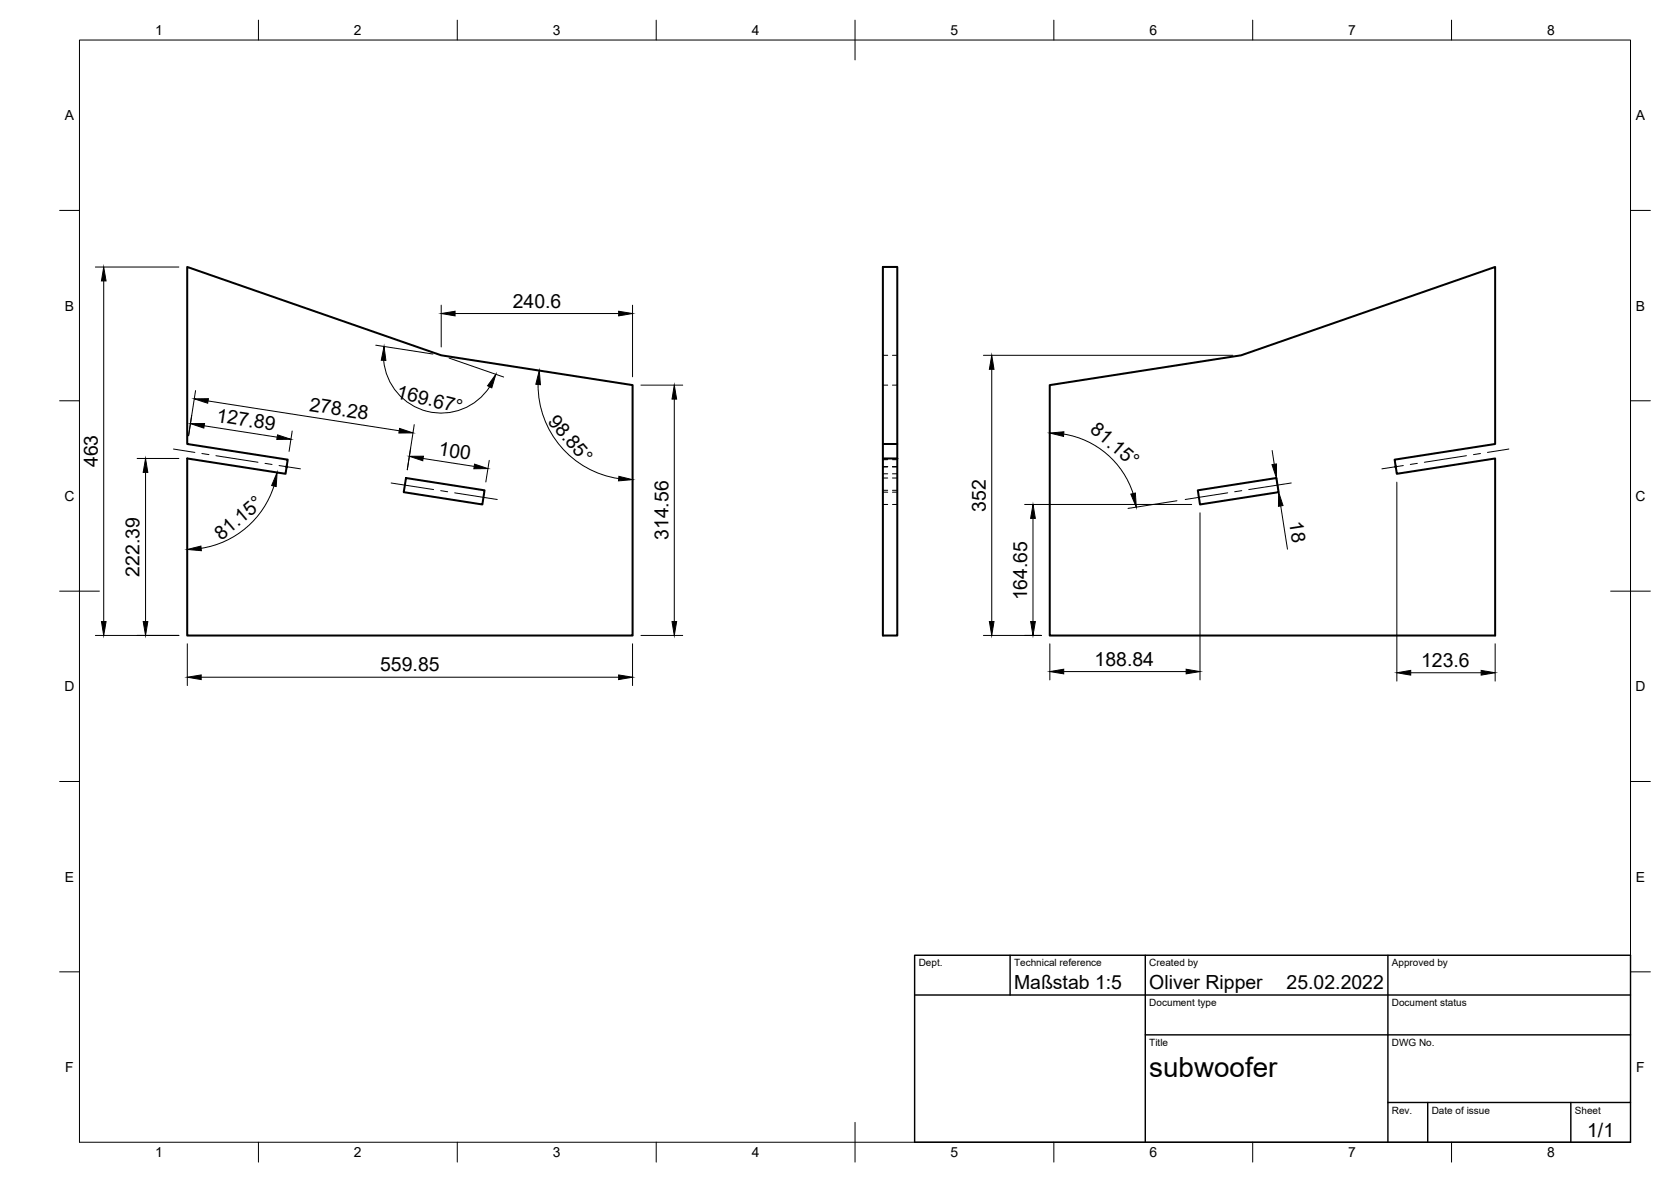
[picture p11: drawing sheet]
<svg xmlns="http://www.w3.org/2000/svg" width="420mm" height="297mm" viewBox="0 0 420 297" stroke-linecap="round" stroke-linejoin="round" font-family="sans-serif">
<!-- layer: Sichtbar -->
<path d="M47.1 67.1l63.8 22.2 48.2 7.5v62.9h-112v-44.5l24.7 3.9 .5-3.6-25.2-3.9zM263.9 96.8l48.2-7.5 63.8-22.2v44.5l-25.2 3.9 .5 3.6 24.7-3.9v44.5h-112zM222 111.6h3.6v3.6M222 115.2h3.6M225.6 111.6v-44.5h-3.6v92.6h3.6v-44.5M102.1 120.1l19.7 3.1-.5 3.6-19.8-3.1zM301.2 123.2l19.7-3.1 .6 3.6-19.8 3.1z" fill="none" stroke="#000" stroke-width=".51"/>
<g fill="#000" stroke="#000" stroke-width=".25">
<circle cx="72.1" cy="117.3" r=".24"/>
<circle cx="350.9" cy="117.3" r=".24"/>
</g>
<!-- layer: Verdeckt -->
<g fill="none" stroke="#000" stroke-width=".25">
<path d="M222 89.3h1.2M222 96.8h1.2M224.4 89.3h1.2M224.4 96.8h1.2M222 119.1h1.2M222 117.3h1.2M222 115.5h1.2M224.4 119.1h1.2M224.4 117.3h1.2M224.4 115.5h1.2M222 123.7h1.2M222 126.8h1.2"/>
<path d="M222 123.2h1.2M222 120.1h1.2M224.4 123.7h1.2M224.4 126.8h1.2M224.4 123.2h1.2M224.4 120.1h1.2M222 159.7h1.2M224.4 159.7h1.2"/>
</g>
<!-- layer: Border -->
<g fill="none" stroke="#000" stroke-width=".25">
<path d="M20 10.1h390v276.9h-390zM65 5.1v5M115 5.1v5M165 5.1v5M215 5.1v10M265 5.1v5M315 5.1v5M365 5.1v5M15 52.9h5M410 52.9h5M15 100.7h5M410 100.7h5"/>
<path d="M15 148.6h10M405 148.6h10M15 196.4h5M410 196.4h5M15 244.2h5M410 244.2h5M65 287v5M115 287v5M165 287v5M215 282.1v9.9M265 287v5M315 287v5"/>
<path d="M365 287v5"/>
</g>
<!-- layer: TitleBlock -->
<path d="M230 240.1h180v46.9h-180zM230 250h180M254 240.1v9.9M288 240.1v46.9M349 240.1v46.9M288 260.1h122M349 277.1h61M359 277.1v9.9M395 277.1v9.9" fill="none" stroke="#000" stroke-width=".36"/>
<!-- layer: Dimensions -->
<g fill="none" stroke="#000" stroke-width=".25">
<path d="M24 67.1h21M26.1 70.6v85.6M110.9 76.7v10.5M114.4 78.8h41.2M159 76.7v18M49.2 98.2l-1.8 11.3M94.5 86.7l14.4 2.3M96.5 90.5a14.5 14.5 0 0 0 10.9 12.9 14.5 14.5 0 0 0 15.7-6.2M112.9 90l13.7 4.7M135.3 96.6a23.8 23.8 0 0 0 20.3 23.7M161.2 96.8h10.5M247.3 89.3h62.7"/>
<path d="M249.4 92.8v63.4M34.5 115.2h10.5M36.6 118.7v37.5M51.4 107l18.3 2.9M52.3 100.8l48.1 7.5M73.5 108.3l-.8 5.1M104.2 106.7l-1.8 11.4M106.4 115.2l12.8 2M123 115.7l-.8 5.4M169.5 100.3v55.9M267.5 109.1a22 22 0 0 1 17.4 14.9M319.9 113.2l.5 3.5"/>
<path d="M68.9 122.1a22.8 22.8 0 0 1-18.3 15.7M257.6 126.8h42M259.7 130.3v25.9M295.9 125.8l-12.3 2M301.7 128.9v42M321 120.1l.5 3.6M322 127.2l1.7 10.8M351.2 121.2v50M24 159.7h21M161.2 159.7h10.5M247.3 159.7h14.6M47.1 161.8v10.5"/>
<path d="M50.6 170.2h105M159 161.8v10.5M264 161.8v9.1M267.5 168.8h30.7M354.7 169.1h17.7M375.9 161.8v9.4"/>
</g>
<g fill="#000" stroke="#000" stroke-width=".25">
<path d="M26.1 67.1l.6 3.5h-1.2zM110.9 78.8l3.5-.6v1.2zM155.6 78.2l3.4 .6-3.4 .6zM96.6 87.1l.4 3.5-1.1-.1zM124.7 94.1l-1 3.4-1.1-.5zM135.6 93.1l.3 3.6-1.2-.1zM249.4 89.3l.5 3.5h-1.1zM36.6 115.2l.6 3.5h-1.2zM47.9 106.5l3.5-.1-.2 1.2zM48.9 100.2h3.5l-.2 1.1zM69.8 109.3l3.4 1.1h-3.6zM100.5 107.7l3.3 1.1h-3.5z"/>
<path d="M102.9 114.7l3.6-.1-.2 1.2zM119.3 116.6l3.4 1.2h-3.6zM155.6 119.7l3.4 .8-3.5 .3zM169.5 96.8l.6 3.5h-1.1zM264 108.8l3.5-.3-.1 1.2zM319.8 116.8l1.2-.2v3.5zM47.1 138.1l3.4-.9 .1 1.2zM69.7 118.7l-.3 3.6-1.1-.3zM259.7 126.8l.6 3.5h-1.2zM284.3 124.2l1.2-.3 .2 3.5zM321.5 123.7l1.1 3.3-1.1 .2zM25.5 156.2h1.2l-.6 3.5z"/>
<path d="M36 156.2h1.2l-.6 3.5zM169 156.2h1.1l-.6 3.5zM248.8 156.2h1.1l-.5 3.5zM259.1 156.2h1.2l-.6 3.5zM47.1 170.2l3.5-.6v1.2zM155.6 169.6l3.4 .6-3.4 .6zM264 168.8l3.5-.6v1.1zM298.2 168.2l3.5 .6-3.5 .5zM351.2 169.1l3.5-.6v1.2zM372.4 168.5l3.5 .6-3.5 .6z"/>
</g>
<!-- layer: Center Lines -->
<g fill="none" stroke="#000" stroke-width=".25">
<path d="M43.6 112.8l5.4 .9M50.8 114l1.7 .2M54.3 114.5l10.6 1.7M66.6 116.4l1.8 .3M70.2 117l5.3 .8M352.8 117l-5.3 .8M356.4 116.4l-1.8 .3M368.7 114.5l-10.6 1.7M372.3 114l-1.8 .2M379.4 112.8l-5.4 .9M98.3 121.4l10.7 1.6M110.8 123.3l1.8 .3"/>
<path d="M114.3 123.9l10.7 1.6M308.7 123.9l-10.7 1.6M312.2 123.3l-1.7 .3M324.7 121.4l-10.7 1.6"/>
</g>
<text font-size="7" x="289" y="270.6">subwoofer</text>
<g font-size="4.9">
<text x="128.9" y="77.3">240.6</text>
<text x="99.5" y="99.9" transform="rotate(14 99.5 99.9)">169.67°</text>
<text x="54.2" y="106" transform="rotate(9 54.2 106)">127.89</text>
<text x="77.6" y="103.2" transform="rotate(9 77.6 103.2)">278.28</text>
<text x="137.5" y="105.9" transform="rotate(49 137.5 105.9)">98.85°</text>
<text x="273.9" y="108.4" transform="rotate(41 273.9 108.4)">81.15°</text>
<text x="24.6" y="117.4" transform="rotate(-90 24.6 117.4)">463</text>
<text x="110.1" y="114.3" transform="rotate(9 110.1 114.3)">100</text>
<text x="247.9" y="128.6" transform="rotate(-90 247.9 128.6)">352</text>
<text x="324.1" y="131.2" transform="rotate(81 324.1 131.2)">18</text>
<text x="55.7" y="136" transform="rotate(-41 55.7 136)">81.15°</text>
<text x="168.1" y="135.7" transform="rotate(-90 168.1 135.7)">314.56</text>
<text x="35.1" y="144.9" transform="rotate(-90 35.1 144.9)">222.39</text>
<text x="258.3" y="150.9" transform="rotate(-90 258.3 150.9)">164.65</text>
<text x="275.2" y="167.3">188.84</text>
<text x="357.3" y="167.6">123.6</text>
<text x="95.6" y="168.7">559.85</text>
<text x="255" y="248.5">Maßstab 1:5</text>
<text x="289" y="248.5">Oliver Ripper</text>
<text x="323.5" y="248.5">25.02.2022</text>
<text x="399.1" y="285.7">1/1</text>
</g>
<g font-size="3.5">
<text x="39" y="8.8">1</text>
<text x="89" y="8.8">2</text>
<text x="139" y="8.8">3</text>
<text x="189" y="8.8">4</text>
<text x="239" y="8.8">5</text>
<text x="289" y="8.8">6</text>
<text x="339" y="8.8">7</text>
<text x="389" y="8.8">8</text>
<text x="16.3" y="30.2">A</text>
<text x="411.3" y="30.2">A</text>
<text x="16.3" y="78">B</text>
<text x="411.3" y="78">B</text>
<text x="16.2" y="125.9">C</text>
<text x="411.2" y="125.9">C</text>
<text x="16.2" y="173.7">D</text>
<text x="411.2" y="173.7">D</text>
<text x="16.3" y="221.6">E</text>
<text x="411.3" y="221.6">E</text>
<text x="16.4" y="269.4">F</text>
<text x="411.4" y="269.4">F</text>
<text x="39" y="290.8">1</text>
<text x="89" y="290.8">2</text>
<text x="139" y="290.8">3</text>
<text x="189" y="290.8">4</text>
<text x="239" y="290.8">5</text>
<text x="289" y="290.8">6</text>
<text x="339" y="290.8">7</text>
<text x="389" y="290.8">8</text>
</g>
<g font-size="2.5">
<text x="231" y="242.9">Dept.</text>
<text x="255" y="242.9">Technical reference</text>
<text x="289" y="242.9">Created by</text>
<text x="350" y="242.9">Approved by</text>
<text x="289" y="252.8">Document type</text>
<text x="350" y="252.8">Document status</text>
<text x="289" y="262.9">Title</text>
<text x="350" y="262.9">DWG No.</text>
<text x="350" y="279.9">Rev.</text>
<text x="360" y="279.9">Date of issue</text>
<text x="396" y="279.9">Sheet</text>
</g>
</svg>
